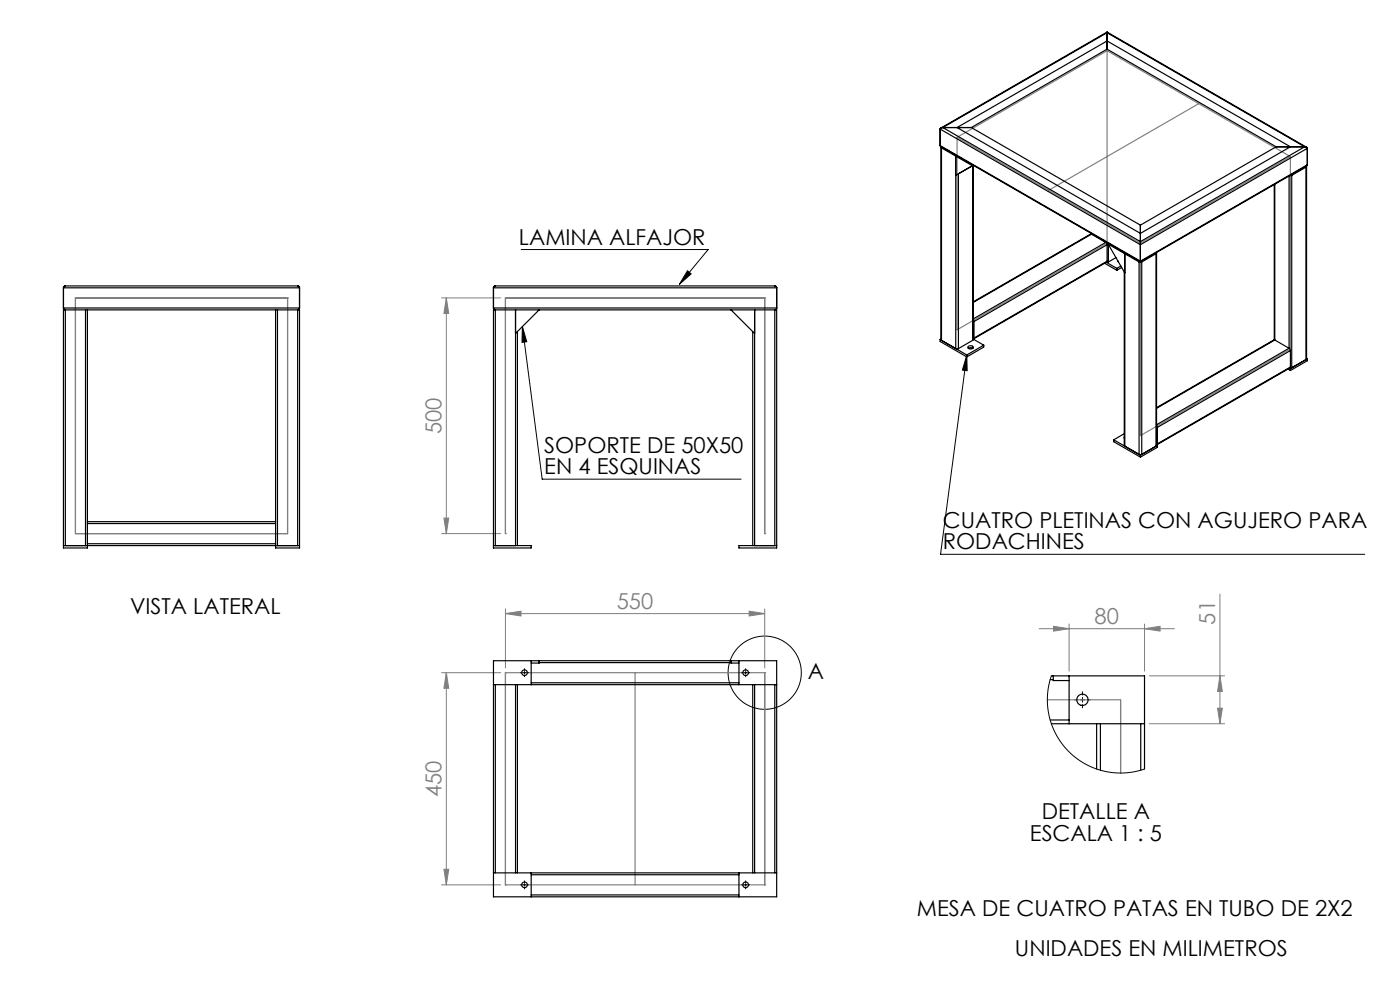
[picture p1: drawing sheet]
<svg xmlns="http://www.w3.org/2000/svg" width="297mm" height="210mm" viewBox="0 0 297 210" stroke-linecap="round" stroke-linejoin="round" font-family="sans-serif">
<g fill="none" stroke="#000" stroke-width=".21">
<path d="M110.6 52.9h39.6l-6.1 7.4M145.8 57.4l.8 .7-2.5 2.2zM110.8 69.3l.9 3.2-1 .1zM110.8 69.3l4.2 32.3h42.2M205.1 75.3l.1 3.3-1-.1zM205.1 75.3l-5.6 42.3h90M111 142.7h.5M111.3 142.4v.5M157.9 142.7h.5M158.2 142.4v.5M229.1 148.4h1M229.6 147.9v1"/>
<path d="M111 187.7h.5M111.3 187.4v.5M157.9 187.7h.5M158.2 187.4v.5"/>
<circle cx="162.2" cy="142.7" r="7.8"/>
</g>
<g fill="none" stroke="#808080" stroke-width=".21">
<path d="M93.7 63.2h12.5M94.7 63.2v50M94.7 63.2l.5 3.3h-1zM93.7 113.2h12.5M94.2 109.9h1l-.5 3.3zM107.2 130.2l3.3-.6v1.1zM107.2 129.2v12.5M107.2 130.2h55M158.9 129.6l3.3 .6-3.3 .5zM162.2 129.2v12.5M220.5 133.4h28.7M223.5 132.9l3.3 .5-3.3 .5z"/>
<path d="M226.8 132.4v10M242.8 133.4l3.3-.5v1zM242.8 132.4v10M258.8 126v27.5M93.7 142.7h12.5M94.7 142.7v45M94.7 142.7l.5 3.3h-1zM243.8 153.5h16M243.8 143.4h16M258.3 150.2h1l-.5 3.3zM258.8 143.4l.5 3.3h-1zM93.7 187.7h12.5"/>
<path d="M94.2 184.4h1l-.5 3.3z"/>
</g>
<g fill="none" stroke="#000" stroke-width=".21" stroke-dasharray="15.2 1.3 1.3 1.3">
<path d="M110.8 142.7h-.4M111.3 142.2v-.4M111.3 143.2v.3M111.8 142.7h.3M157.7 142.7h-.4M158.2 142.2v-.4M158.2 143.2v.3M158.7 142.7h.3M228.6 148.4h-.7M229.6 147.4v-.7M229.6 149.4v.7M230.6 148.4h.7"/>
<path d="M110.8 187.7h-.4M111.3 187.2v-.4M111.3 188.2v.3M111.8 187.7h.3M157.7 187.7h-.4M158.2 187.2v-.4M158.2 188.2v.3M158.7 187.7h.3"/>
</g>
<g fill="none" stroke="#808080" stroke-width=".25">
<path d="M234.9 10.8l-31.9 18.3M234.9 10.8l38.8 22.4M234.9 10.8v40.8l-31.9 18.4v-40.9M203 29.1l38.9 22.5M254.3 22l-31.8 18.4M273.7 33.2l-31.8 18.4M273.7 33.2v40.8l-31.8 18.4v-40.8M16 63.2h45M16 63.2v50h45v-50M16 63.2h.1M61 63.2h.1M107.2 63.2h.1"/>
<path d="M107.2 63.2h55M107.2 63.2v50M134.7 63.2h.1M162.2 63.2h.1M162.2 63.2v50M107.2 113.2h.1M162.2 113.2h.1M107.2 142.7v45M107.2 142.7h55M107.2 142.7h.1M134.7 142.7v45M162.2 142.7h.1"/>
<path d="M162.2 142.7v45M222.2 148.4h15.5v15.6M107.2 187.7h55M107.2 187.7h.1M162.2 187.7h.1"/>
</g>
<g fill="#808080">
<path d="M242.8 133.4l3.3-.5v1zM223.5 132.9l3.3 .5-3.3 .5z"/>
<path d="M94.2 184.4h1l-.5 3.3zM94.7 142.7l.5 3.3h-1zM258.3 150.2h1l-.5 3.3zM258.8 143.4l.5 3.3h-1z"/>
<path d="M94.7 63.2l.5 3.3h-1zM94.2 109.9h1l-.5 3.3z"/>
<path d="M107.2 130.2l3.3-.6v1.1zM158.9 129.6l3.3 .6-3.3 .5z"/>
</g>
<path d="M145.8 57.4l.8 .7-2.5 2.2zM110.8 69.3l.9 3.2-1 .1zM205.1 75.3l.1 3.3-1-.1z" fill="#000"/>
<g fill="none" stroke="#000" stroke-width=".25">
<path d="M234.9 6.8v.1M234.9 6.8l-35.3 20.4M234.9 6.8l42.3 24.4M234.9 10.4l-28.8 16.7M234.9 6.9l-34.9 20.2M234.9 6.9v3.5M234.9 6.9l41.9 24.2M234.9 10.4l35.8 20.7M199.4 30.9l.2 .2M199.4 27.4v3.5M199.4 27.4l42.5 24.5M199.4 30.9l42.5 24.5"/>
<path d="M199.6 31.2v40.8l.1 .2v-40.8M199.6 31.1l42.3 24.4M199.6 31.1l.1 .3M199.7 31.4l6.6 3.8 .2-.1M200 27.1h-.4l-.2 .3M200 27.1h6.1M200 27.1l41.9 24.2M202.8 33.1l.4 .1M202.8 33.1v40.8h.5M202.9 33l-.1 .1M203 27.1l31.9-18.4 38.8 22.4-31.8 18.4zM203.3 36.9v37"/>
<path d="M206.1 27.1l35.8 20.7M206.3 35.1v37.1M206.5 35.1l-3.7 2.1M206.5 35.1v36.9l-.2 .2M270.3 39.1v33M270.4 39.1v33M270.7 31.1h6.1M270.7 31.1l-28.8 16.7M273.5 37.3v36.6M274 37.2h-.4M274 37.2v40.8l-.4 .1M276.8 31.1l.4 .2 .1 .2"/>
<path d="M276.8 31.1l-34.9 20.2M277.1 35.4l-3.1 1.8M277.2 35.2l-.1 .2M277.2 35.3v40.8l-.1 .2v-40.9M277.2 35.2l-35.3 20.3M277.3 35l-.1 .2M277.3 31.5v3.5M277.3 31.5l-35.4 20.4M277.3 35l-35.4 20.4M231.4 49.5v.1M231.5 49.7h-.2l-24.8 14.3M231.5 49.7l3.1 1.7"/>
<path d="M231.5 49.5v.2M231.5 49.7l-25 14.5M234.3 55.8l2.6 1.5M234.6 51.4l.3 .5M234.6 51.3v.1M234.6 51.4l-28.1 16.3M234.7 55.6l2.2 1.3M234.9 55.4l-.1 .2-28.3 16.3M234.9 51.9v3.5M234.9 51.9l-28.3 16.3M234.9 55.4l-28.3 16.3M235.1 51.8l6.5 3.8"/>
<path d="M235.1 51.8l3.5 6.1M235.1 55.6h-.4M235.1 51.6v.1M235.1 51.9v3.7M235.3 51.7l-.2 .1M236.7 54.6l-1.6 1M236.9 56.9v.4M237.1 55.3l.2 .2M237.8 56.4l-.9 .5M238 56.7l-1.1 .6M238.5 53.6l.1 .2M238.6 53.8v40.8l-.1-.1v-36.8"/>
<path d="M238.8 53.7l-.2 .1M241.6 55.6h.6M241.6 55.6v40.8l.3 .1 .3-.1v-40.8M241.9 51.3v.6M241.9 55.4v.1M241.9 47.8v3.5M241.9 51.9v3.5M245.2 53.8l-3 1.8M245.3 53.6l-.1 .2M245.4 53.7v40.8l-.2 .1v-40.8M13.5 61.1l.1-.3 .3-.1h49.2l.3 .1 .1 .3M13.5 65.3l.1 .3 .3 .1"/>
<path d="M13.5 61.1h50M13.5 65.3h50M13.5 61.1v4.2M13.9 65.7h-.4v50.5h5v-.9M13.9 65.7h4.2M13.9 65.7v50M18.1 65.7h.4M18.1 65.7v50M18.5 65.7h40M18.5 65.7v45M58.5 65.7h.4M58.5 65.7v45"/>
<path d="M58.9 65.7h4.2M58.9 65.7v50M63.1 65.7h.4v50.5h-5v-.9M63.1 65.7v50M63.5 65.3l-.1 .3-.3 .1M63.5 61.1v4.2M104.7 65.3l.1 .3 .3 .1M104.7 61.1l.1-.3 .3-.1h59.3h.2l.2 .4M104.7 61.1v4.2M104.7 61.1h60.1M104.7 65.3h60.1M105.1 65.7h-.4v50.5h8v-.5h-8"/>
<path d="M105.1 65.7h59.3M105.1 65.7v50M109.4 65.7v50M109.8 70.3v45.4M114.4 65.7l-5 5M155.1 65.7l5 5M159.7 70.3v45.4M160.1 65.7v50M164.4 65.7h.4v50.5h-8v-.5h8M164.4 65.7v50M164.8 65.3l-.2 .3-.2 .1M164.8 65.3l-.1 .3-.3 .1"/>
<path d="M164.8 61.1v4.2M199.4 72v.4l5.7 3.3M199.4 72l5.7 3.3M199.6 71.9l-.2 .1M205.1 75.3v.4M205.4 73.5a.58 .58 0 0 1 .6-.2 .58 .58 0 0 1 .4 .5 .63 .63 0 0 1-.6 .3 .63 .63 0 0 1-.5-.5zM205.4 73.9l.5-.2 .5 .2M206.3 72.2l-3 1.7M206.5 67.8l.1 .4M206.6 71.7l-.1 .2 2.2 1.3M206.6 68.2v3.5M208.7 73.2v.4l-3.6 2.1"/>
<path d="M208.7 73.2l-3.6 2.1M270.4 72.1h-.2l-24.8 14.4M270.4 72.1l3.1 1.8M270.4 72.1l-25 14.5M273.2 78.3l.5 .3M273.5 73.9l.2 .5M273.5 73.9l-28.1 16.2M273.6 78.1l.1 .1M273.7 77.9v.1l-28.3 16.3M273.7 74.4v3.5M273.7 78.2v.4M273.7 74.4l-28.2 16.3"/>
<path d="M273.7 77.9l-28.2 16.3M277.2 76l.1 .1M277.3 76.1l-3.6 2.1M277.3 76.1v.4l-3.6 2.1M236.3 93.3v.4l5.6 3.3M236.3 93.3l5.6 3.3M238.5 92.7v.2M238.5 92l-2.2 1.3M241.9 96.6v.4M245.4 90.3l.1 .4M245.4 94.4l.1 .1M245.5 94.2l-.1 .2"/>
<path d="M245.5 90.7v3.5M245.5 94.5v.4l-3.6 2.1M245.5 94.5l-3.6 2.1M13.5 115.7h50M18.5 110.7v.4M18.5 111.1v4.2M18.5 110.7h40M18.5 111.1h40M18.5 115.3h40M58.5 110.7v.4M58.5 111.1v4.2M104.7 140.2h60.1v50h-60.1z"/>
<path d="M104.7 145.2h60.1M105.1 145.2v40M109.4 145.2v40M109.8 145.2v40M112.7 140.2v5M112.7 144.8h44.1M114.4 140.2v.5h-1.7M114.4 140.6h40.7M155.1 140.2v.5h1.7M156.8 140.2v5M159.7 145.2v40M160.1 145.2v40"/>
<path d="M164.4 145.2v40M222.8 144.2h.6M222.8 152.7h4M223 143.4h19.8v19.7M223 153.5h19.8M223.4 143.4v1h3.4M226.8 143.4v10.1M232.6 153.5v9.6M233.4 153.5v9.9M242 153.5v9.9M104.7 185.2h60.1M112.7 185.2v5"/>
<path d="M112.7 189.8h44.1M112.7 185.6h44.1M156.8 185.2v5"/>
<circle cx="111.3" cy="142.7" r=".6"/>
<circle cx="158.2" cy="142.7" r=".6"/>
<circle cx="229.6" cy="148.4" r="1.2"/>
<circle cx="111.3" cy="187.7" r=".6"/>
<circle cx="158.2" cy="187.7" r=".6"/>
</g>
<path d="M223 143.4l-.5 2-.3 2.2v2.2l.4 2.2 .6 2.1 .9 1.9 1.2 1.8 1.5 1.7 1.6 1.4 1.8 1.1 1.9 .9 2.1 .7 2.2 .3 2.1 .1 2.2-.3 2.1-.6" fill="none" stroke="#000" stroke-width=".21"/>
<g font-size="4.7">
<text x="110.1" y="51.9">LAMINA ALFAJOR</text>
<text x="115.5" y="96">SOPORTE DE 50X50</text>
<text x="115.5" y="100.6">EN 4 ESQUINAS</text>
<text x="200" y="112">CUATRO PLETINAS CON AGUJERO PARA</text>
<text x="200" y="116.5">RODACHINES</text>
<text x="27.6" y="130.3">VISTA LATERAL</text>
<text x="171.3" y="144.1">A</text>
<text x="221" y="173.8">DETALLE A</text>
<text x="218.5" y="178.3">ESCALA 1 : 5</text>
<text x="194.5" y="194.2">MESA DE CUATRO PATAS EN TUBO DE 2X2</text>
<text x="215.3" y="202.7">UNIDADES EN MILIMETROS</text>
</g>
<g font-size="4.7" fill="#808080">
<text x="93.7" y="92.1" transform="rotate(-90 93.7 92.1)">500</text>
<text x="130.8" y="129.1">550</text>
<text x="232.2" y="132.3">80</text>
<text x="257.8" y="132.5" transform="rotate(-90 257.8 132.5)">51</text>
<text x="93.7" y="169.1" transform="rotate(-90 93.7 169.1)">450</text>
</g>
</svg>
